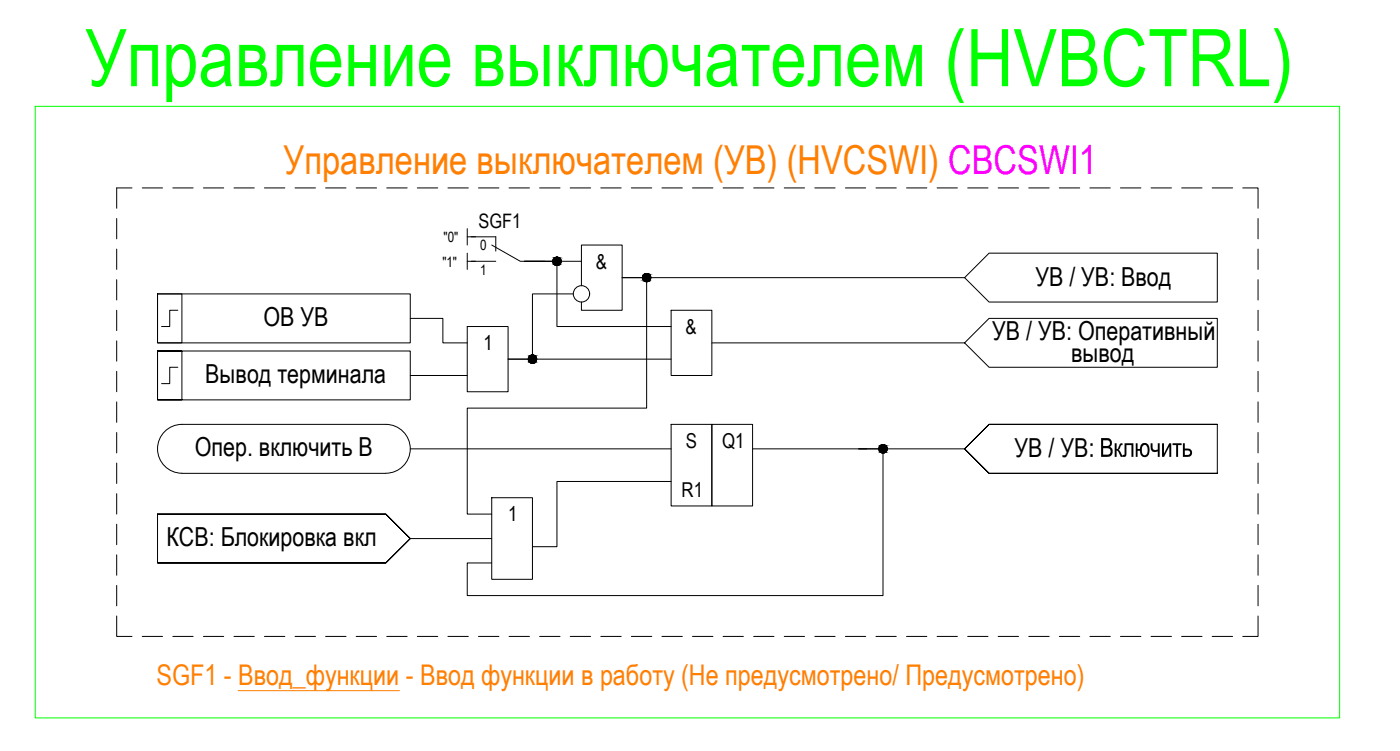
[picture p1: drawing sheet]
<svg xmlns="http://www.w3.org/2000/svg" width="554mm" height="297mm" viewBox="0 0 554 297" stroke-linecap="round" stroke-linejoin="round" font-family="sans-serif">
<!-- layer: 0 -->
<g fill="none" stroke="#000" stroke-width=".4">
<path d="M52.3 74.4h-6.1v8M56.3 74.4h8.1M68.4 74.4h8.1M80.5 74.4h8.1M92.6 74.4h8.1M104.7 74.4h8.1M116.8 74.4h8.1M128.9 74.4h8.1M141 74.4h8.1M153.1 74.4h8.1M165.2 74.4h8.1M177.4 74.4h8"/>
<path d="M189.5 74.4h8.1M201.6 74.4h8.1M213.7 74.4h8.1M225.8 74.4h8.1M237.9 74.4h8.1M250 74.4h8.1M262.1 74.4h8.1M274.2 74.4h8.1M286.3 74.4h8.1M298.4 74.4h8.1M310.5 74.4h8.1M322.6 74.4h8.1"/>
<path d="M334.8 74.4h8M346.9 74.4h8M359 74.4h8M371.1 74.4h8M383.2 74.4h8M395.2 74.4h8.1M407.4 74.4h8M419.5 74.4h8M431.6 74.4h8.1M443.7 74.4h8.1M455.8 74.4h8.1M467.9 74.4h8.1"/>
<path d="M480 74.4h8.1M492.1 74.4h6.1v8M46.2 86.5v8M46.2 98.6v8.1M185 90.5v6.5M185 93.7h3.3M498.2 86.5v8M498.2 98.6v8.1M46.2 110.7v8.1M62.4 116.3h100.1v19.4h-100.1zM62.4 116.3h9.6v19.4h-9.6zM185 100.2v6.5"/>
<path d="M185 103.4h3.3M227 116.3h-16.2v25.9h-9.6h64.5M230.2 113.1v-16.1h16.2v25.8h-16.2v-3.2M230.2 103.4h-22.6h12.9v25.9h45.2M382 109.9h-135.6h9.7v51.7h-71.1v41.9h9.7M391.6 100.2h90.4v19.4h-90.4l-9.6-9.7zM498.2 110.7v8.1M46.2 122.8v8.1M46.2 134.9v8.1M62.4 139v19.3h9.6v-19.3h-9.6h100.1v19.3h-100.1zM70.4 122.8h-3.2v6.5h-3.2M162.5 126h12.9v9.7h9.6"/>
<path d="M185 129.3h16.2v25.8h-16.2zM265.7 122.8h16.2v25.8h-16.2zM281.9 135.7h100.1M382 135.7l9.6-9.7h90.4v19.4h-90.4zM498.2 122.8v8.1M498.2 134.9v8.1M46.2 147v8.1M46.2 159.1v8.1M70.4 145.4h-3.2v6.5h-3.2M162.5 148.6h22.5M498.2 147v8.1M498.2 159.1v8.1"/>
<path d="M46.2 171.2v8.1M162.5 177.7h103.2M265.7 168h16.2v32.3h-16.2zM281.9 168h16.1v32.3h-16.1zM298 177.7h84M340 177.7h9.7v58.1h-164.7v-12.9h9.7M482 168h-90.4l-9.6 9.7 9.6 9.7h90.4v-19.4h-90.4l-9.6 9.7 9.6 9.7h90.4M498.2 171.2v8.1M46.2 183.3v8.1M46.2 195.4v8.1M72 187.4h80.8M72.1 187.3a9.7 9.7 0 0 1-9.7-9.6 9.7 9.7 0 0 1 9.6-9.7h80.8a9.7 9.7 0 0 1 9.7 9.7 9.7 9.7 0 0 1-9.7 9.6"/>
<path d="M194.7 197h16.1v32.3h-16.1zM265.7 190.6h-45.2v25.8h-9.7M498.2 183.3v8.1M498.2 195.4v8.1M46.2 207.5v8.1M46.2 219.6v8.1M62.4 203.5v19.4h90.4l9.7-9.7-9.7-9.7h-90.4h90.4l9.7 9.7-9.7 9.7h-90.4M162.5 213.2h32.2M498.2 207.5v8.1M498.2 219.6v8.1M46.2 231.7v8.1M498.2 231.7v8.1"/>
<path d="M46.2 243.9v8h6.1M56.3 251.9h8.1M68.4 251.9h8.1M80.5 251.9h8.1M92.6 251.9h8.1M104.7 251.9h8.1M116.8 251.9h8.1M128.9 251.9h8.1M141 251.9h8.1M153.1 251.9h8.1M165.2 251.9h8.1M177.4 251.9h8"/>
<path d="M189.5 251.9h8.1M201.6 251.9h8.1M213.7 251.9h8.1M225.8 251.9h8.1M237.9 251.9h8.1M250 251.9h8.1M262.1 251.9h8.1M274.2 251.9h8.1M286.3 251.9h8.1M298.4 251.9h8.1M310.5 251.9h8.1M322.6 251.9h8.1"/>
<path d="M334.8 251.9h8M346.9 251.9h8M359 251.9h8M371.1 251.9h8M383.2 251.9h8M395.2 251.9h8.1M407.4 251.9h8M419.5 251.9h8M431.6 251.9h8.1M443.7 251.9h8.1M455.8 251.9h8.1M467.9 251.9h8.1"/>
<path d="M480 251.9h8.1M498.2 243.9v8h-6.1"/>
<circle cx="220.6" cy="103.4" r="1.63"/>
<circle cx="230.3" cy="116.3" r="3.2"/>
<circle cx="256.1" cy="109.9" r="1.63"/>
<circle cx="210.9" cy="142.2" r="1.63"/>
<circle cx="349.7" cy="177.7" r="1.63"/>
</g>
<path d="M468.4 175.5h.8v2.1h1.7l.9 .7 .2 1.3-.7 1.1-2.9 .2zM469.2 178.3v1.8h1.4a.91 .91 0 0 0 .6-1.2 .91 .91 0 0 0-1.2-.6z" fill="#000"/>
<g fill="#000" stroke="#000" stroke-width=".4">
<path d="M220.2 105h.7zM220.3 101.8h.4zM255.7 111.5h.7zM255.8 108.3h.4zM210.5 143.7h.7zM210.6 140.6h.5zM349.3 179.3h.7zM349.4 176.1h.5z"/>
<path d="M220.2 105h.5zM220.3 105h.4z"/>
<path d="M220.3 101.8l.6 .1zM220.2 101.9h.7z"/>
<path d="M220.2 101.9h.8zM220 101.9h1z"/>
<path d="M220 101.9l1.2 .1zM219.9 102h1.3z"/>
<path d="M220 105h1zM220 105h.9z"/>
<path d="M219.9 102h1.4zM219.7 102h1.6z"/>
<path d="M219.9 104.9h1.3zM219.9 104.9l1.1 .1z"/>
<path d="M219.7 102l1.8 .1zM219.6 102.1h1.9z"/>
<path d="M219.7 104.8h1.6zM219.7 104.8l1.5 .1z"/>
<path d="M219.6 102.1l2 .1zM219.5 102.2h2.1z"/>
<path d="M219.6 104.7h1.9zM219.6 104.7l1.7 .1z"/>
<path d="M219.5 102.2l2.2 .1zM219.5 102.2l2.2 .1z"/>
<path d="M219.5 104.7h2.1zM219.5 104.7h2z"/>
<path d="M219.4 102.3l2.4 .2zM219.4 102.3l2.4 .2z"/>
<path d="M219.4 104.5h2.3zM219.4 104.5l2.2 .2z"/>
<path d="M219.3 102.5h2.6zM219.3 102.5h2.6z"/>
<path d="M219.3 104.5h2.5zM219.3 104.5h2.4z"/>
<path d="M219.2 102.5l2.8 .2zM219.2 102.5l2.8 .2z"/>
<path d="M219.2 104.3h2.7zM219.2 104.3l2.6 .2z"/>
<path d="M219.1 102.7l3 .1zM219.1 102.7l3 .1z"/>
<path d="M219.1 104.2h2.9zM219.1 104.2l2.8 .1z"/>
<path d="M219.1 102.8l3 .2zM219.1 102.8l3 .2z"/>
<path d="M219.1 104h3zM219.1 104l2.9 .2z"/>
<path d="M219 103l3.1 .1zM219 103l3.1 .1z"/>
<path d="M219 103.9h3.1zM219 103.9l3.1 .1z"/>
<path d="M219 103.1l3.1 .2zM219 103.1l3.1 .2z"/>
<path d="M218.9 103.3l3.2 .1zM218.9 103.3l3.2 .1z"/>
<path d="M218.9 103.4l3.2 .2zM218.9 103.4l3.2 .2z"/>
<path d="M218.9 103.6l3.2 .1zM218.9 103.6l3.2 .1z"/>
<path d="M219 103.7h3.1zM219 103.7l3.1 .2z"/>
<path d="M255.7 111.5h.5zM255.8 111.5h.4z"/>
<path d="M255.8 108.3h.6zM255.7 108.3h.7z"/>
<path d="M255.7 108.3l.9 .1zM255.5 108.4h1.1z"/>
<path d="M255.5 108.4h1.2zM255.4 108.4h1.3z"/>
<path d="M255.5 111.4h1.1zM255.5 111.4l.9 .1z"/>
<path d="M255.4 108.4l1.5 .1zM255.3 108.5h1.6z"/>
<path d="M255.4 111.4h1.3zM255.4 111.4h1.2z"/>
<path d="M255.3 108.5l1.7 .1zM255.1 108.6h1.9z"/>
<path d="M255.3 111.3h1.6zM255.3 111.3l1.4 .1z"/>
<path d="M255.1 108.6l2 .1zM255 108.7h2.1z"/>
<path d="M255.1 111.2h1.9zM255.1 111.2l1.8 .1z"/>
<path d="M255 108.7l2.2 .1zM255 108.7l2.2 .1z"/>
<path d="M255 111.1h2.1zM255 111.1l2 .1z"/>
<path d="M254.9 108.8l2.4 .1zM254.8 108.9h2.5z"/>
<path d="M254.9 111h2.3zM254.9 111l2.2 .1z"/>
<path d="M254.8 108.9l2.6 .1zM254.8 108.9l2.6 .1z"/>
<path d="M254.8 110.9h2.5zM254.8 110.9l2.4 .1z"/>
<path d="M254.7 109l2.8 .2zM254.7 109l2.8 .2z"/>
<path d="M254.7 110.8h2.7zM254.7 110.8l2.6 .1z"/>
<path d="M254.6 109.2l2.9 .1zM254.6 109.2l2.9 .1z"/>
<path d="M254.6 110.6h2.9zM254.6 110.6l2.8 .2z"/>
<path d="M254.6 109.3l3 .1zM254.6 109.3l3 .1z"/>
<path d="M254.6 110.5h2.9zM254.6 110.5l2.9 .1z"/>
<path d="M254.5 109.4l3.1 .2zM254.5 109.4l3.1 .2z"/>
<path d="M254.5 110.3h3.1zM254.5 110.3l3 .2z"/>
<path d="M254.5 109.6l3.2 .1zM254.5 109.6l3.2 .1z"/>
<path d="M254.5 110.2h3.1zM254.5 110.2l3.1 .1z"/>
<path d="M254.4 109.7l3.3 .2zM254.4 109.7l3.3 .2z"/>
<path d="M254.4 109.9l3.3 .1zM254.4 109.9l3.3 .1z"/>
<path d="M254.4 110h3.3zM254.4 110l3.2 .2z"/>
<path d="M210.5 143.7l.6 .1zM210.6 143.8h.5z"/>
<path d="M210.6 140.6h.6zM210.5 140.6h.7z"/>
<path d="M210.5 140.6h.9zM210.3 140.6h1.1z"/>
<path d="M210.3 140.6l1.2 .1zM210.2 140.7h1.3z"/>
<path d="M210.3 143.7h1.1zM210.3 143.7h.9z"/>
<path d="M210.2 140.7l1.4 .1zM210 140.8h1.6z"/>
<path d="M210.2 143.7h1.3zM210.2 143.7h1.2z"/>
<path d="M210 140.8l1.8 .1zM210 140.9h1.8z"/>
<path d="M210 143.6h1.6zM210 143.6l1.5 .1z"/>
<path d="M210 140.9h1.9zM209.8 140.9h2.1z"/>
<path d="M210 143.5h1.8zM210 143.5l1.6 .1z"/>
<path d="M209.8 140.9l2.2 .2zM209.8 140.9l2.2 .2z"/>
<path d="M209.8 143.4h2.1zM209.8 143.4l2 .1z"/>
<path d="M209.7 141.1l2.4 .1zM209.7 141.1l2.4 .1z"/>
<path d="M209.7 143.3h2.3zM209.7 143.3l2.2 .1z"/>
<path d="M209.6 141.2l2.6 .1zM209.6 141.2l2.6 .1z"/>
<path d="M209.6 143.2h2.5zM209.6 143.2l2.4 .1z"/>
<path d="M209.5 141.3l2.8 .2zM209.5 141.3l2.8 .2z"/>
<path d="M209.5 143.1h2.7zM209.5 143.1l2.6 .1z"/>
<path d="M209.4 141.5l3 .1zM209.4 141.5l3 .1z"/>
<path d="M209.4 142.9h2.9zM209.4 142.9l2.8 .2z"/>
<path d="M209.4 141.6l3 .1zM209.4 141.6l3 .1z"/>
<path d="M209.4 142.8h3zM209.4 142.8l2.9 .1z"/>
<path d="M209.3 141.7l3.2 .2zM209.3 141.7l3.2 .2z"/>
<path d="M209.3 142.6h3.1zM209.3 142.6l3.1 .2z"/>
<path d="M209.3 141.9l3.2 .1zM209.3 141.9l3.2 .1z"/>
<path d="M209.2 142l3.3 .2zM209.2 142l3.3 .2z"/>
<path d="M209.2 142.3l3.3 .2zM209.2 142.3l3.3 .2z"/>
<path d="M209.3 142.5h3.2zM209.3 142.5l3.1 .1z"/>
<path d="M209.2 142.2h3.3zM209.2 142.2l3.3 .1z"/>
<path d="M349.3 179.3h.6zM349.4 179.3h.5z"/>
<path d="M349.4 176.1h.6zM349.3 176.1h.7z"/>
<path d="M349.3 176.1l.9 .1zM349.1 176.2h1.1z"/>
<path d="M349.1 176.2h1.2zM349 176.2h1.3z"/>
<path d="M349.1 179.2h1.1zM349.1 179.2l.9 .1z"/>
<path d="M349 176.2l1.5 .1zM348.8 176.3h1.7z"/>
<path d="M349 179.2h1.3zM349 179.2h1.2z"/>
<path d="M348.8 176.3l1.8 .1zM348.8 176.3l1.8 .1z"/>
<path d="M348.8 179.1h1.7zM348.8 179.1l1.5 .1z"/>
<path d="M348.8 176.4l1.9 .1zM348.6 176.5h2.1z"/>
<path d="M348.8 179h1.8zM348.8 179l1.7 .1z"/>
<path d="M348.6 176.5l2.2 .1zM348.6 176.5l2.2 .1z"/>
<path d="M348.6 178.9h2.1zM348.6 178.9l2 .1z"/>
<path d="M348.5 176.6l2.4 .1zM348.4 176.7h2.5z"/>
<path d="M348.5 178.8h2.3zM348.5 178.8l2.2 .1z"/>
<path d="M348.4 176.7l2.6 .1zM348.4 176.7l2.6 .1z"/>
<path d="M348.4 178.7h2.5zM348.4 178.7l2.4 .1z"/>
<path d="M348.3 176.8l2.8 .1zM348.3 176.8l2.8 .1z"/>
<path d="M348.3 178.6h2.7zM348.3 178.6l2.6 .1z"/>
<path d="M348.2 176.9l3 .2zM348.2 176.9l3 .2z"/>
<path d="M348.2 178.4h2.9zM348.2 178.4l2.8 .2z"/>
<path d="M348.2 177.1l3 .1zM348.2 177.1l3 .1z"/>
<path d="M348.2 178.3h3zM348.2 178.3l2.9 .1z"/>
<path d="M348.1 177.2l3.2 .2zM348.1 177.2l3.2 .2z"/>
<path d="M348.1 178.2h3.1zM348.1 178.2l3.1 .1z"/>
<path d="M348.1 177.4l3.2 .1zM348.1 177.4l3.2 .1z"/>
<path d="M348 177.5l3.3 .2zM348 177.5l3.3 .2z"/>
<path d="M348 177.7l3.3 .2zM348 177.7l3.3 .2z"/>
<path d="M348 177.9l3.3 .1zM348 177.9l3.3 .1z"/>
<path d="M348.1 178h3.2zM348.1 178l3.1 .2z"/>
</g>
<path d="M14 42.1h516.5v242.1h-516.5z" fill="none" stroke="#0f0" stroke-width=".4"/>
<path d="M186.6 93.7h9.7v5.7M194.7 97l11.3 6.4h9.7M186.6 103.4h9.7" fill="none" stroke="#000" stroke-width=".4"/>
<!-- layer: 0 -->
<path d="M94.3 273.4h63.8" fill="none" stroke="#ff7f00" stroke-width=".4"/>
<text font-size="31.6" fill="#0f0" x="33.8" y="34.1">Управление выключателем (HVBCTRL)</text>
<text font-size="15.8" fill="#ff7f00" x="112.3" y="68.8">Управление выключателем (УВ) (HVCSWI) CBCSWI1</text>
<text font-size="11.3" fill="#ff7f00" x="62" y="271">SGF1 - Ввод_функции - Ввод функции в работу (Не предусмотрено/ Предусмотрено)</text>
<g font-size="10.4">
<text x="410" y="113">УВ / УВ: Ввод</text>
<text x="104.4" y="129.2">ОВ УВ</text>
<text x="392.9" y="134.6">УВ / УВ: Оперативный</text>
<text x="424.2" y="143.2">вывод</text>
<text x="81.3" y="151.7">Вывод терминала</text>
<text x="77.2" y="180.4">Опер. включить В</text>
<text x="401.8" y="180.9">УВ / УВ</text>
<text x="431" y="180.9">: Включить</text>
<text x="65.9" y="216.3">КСВ: Блокировка вкл</text>
</g>
<g font-size="8.1">
<text x="236" y="106.3">&amp;</text>
<text x="271.5" y="132.1">&amp;</text>
<text x="191.5" y="138.7">1</text>
<text x="271.6" y="177.4">S</text>
<text x="286" y="177.2">Q1</text>
<text x="269.9" y="196.7">R1</text>
<text x="201.2" y="206.4">1</text>
</g>
<text font-size="7.9" x="189.5" y="90.1">SGF1</text>
<g font-size="5.6">
<text x="175.7" y="95.8">&quot;0&quot;</text>
<text x="190.2" y="99">0</text>
<text x="175.2" y="105.9">&quot;1&quot;</text>
<text x="190.2" y="108.7">1</text>
</g>
</svg>
